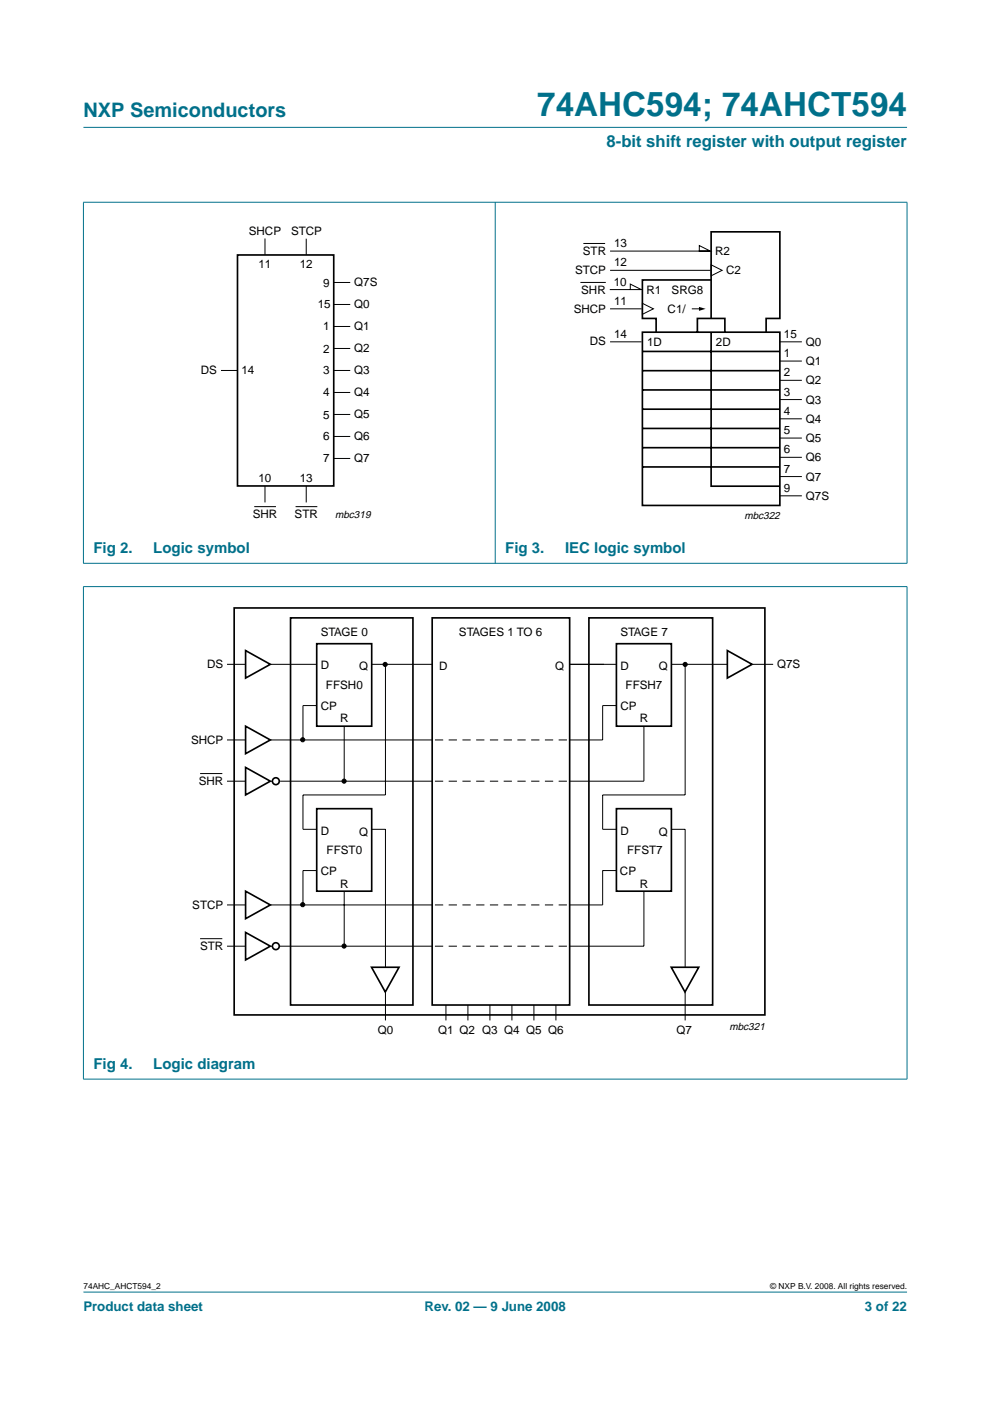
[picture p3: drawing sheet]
<svg xmlns="http://www.w3.org/2000/svg" width="210mm" height="297mm" viewBox="0 0 210 297" stroke-linecap="round" stroke-linejoin="round" font-family="sans-serif">
<g fill="#00708a" stroke="#00708a" stroke-width=".21">
<path d="M17.7 273.9h174.6z"/>
<path d="M17.7 27h174.6z"/>
<path d="M17.7 42.9v76.5z"/>
<path d="M105 42.8v76.7z"/>
<path d="M192.3 42.9v76.5z"/>
<path d="M17.6 42.9h174.8z"/>
<path d="M17.6 119.4h174.8z"/>
<path d="M17.7 124.4v104.4z"/>
<path d="M192.3 124.4v104.4z"/>
<path d="M17.6 124.4h174.8z"/>
<path d="M17.6 228.8h174.8z"/>
</g>
<g fill="none" stroke="#000" stroke-width=".21">
<path d="M56.2 50.6v3.5M64.9 50.6v3.5M70.8 59.9h3.5M123.1 59.9h5.3M123.7 51.6h4.6M129.3 57.3h21.3M129.3 53.2h21.3M148.3 52.1l2.3 1.1h-2.3zM150.8 56.1l2.3 1.2-2.3 1.2zM46.9 78.5h3.5M70.8 64.6h3.5M70.8 69.2h3.5"/>
<path d="M70.8 73.9h3.5M70.8 78.5h3.5M129.3 61.4h6.9M129.3 72.5h6.7M129.3 65.5h6.7M133.6 61.4v-1.2l2.4 1.2M136.2 64.3l2.3 1.2-2.3 1.1zM146.8 65.5h1.7M165.4 72.5h4.6M165.4 76.6h4.6M70.8 83.2h3.5M70.8 87.9h3.5"/>
<path d="M70.8 92.5h3.5M70.8 97.2h3.5M165.4 80.6h4.6M165.4 84.7h4.6M165.4 88.8h4.6M165.4 92.9h4.6M165.4 97h4.6M53.9 107.4h4.6M56.2 103v3.5M62.7 107.4h4.6M64.9 103v3.5M165.4 101h4.6"/>
<path d="M165.4 105.1h4.6M48.1 140.9h4M48.1 156.9h4M57.1 140.9h10M57.1 156.9h34.5M67.1 149.6h-2.9v7.3M73 154v11.6M78.8 140.9h12.8M81.7 140.9v27.6h-17.5v7.3h2.9M92.2 156.9h1.8M95.1 156.9h1.8M98 156.9h1.8"/>
<path d="M101 156.9h1.7M103.9 156.9h1.7M106.8 156.9h1.7M109.7 156.9h1.8M112.6 156.9h1.8M115.5 156.9h1.8M118.4 156.9h1.8M120.8 140.9h9.9M130.7 149.6h-2.9v7.3h-7M136.5 154v11.6h-15.7M142.4 140.9h11.8M145.3 140.9v27.6h-17.5v7.3h2.9"/>
<path d="M159.5 140.9h4.4M42.4 164h4.7M48.1 165.6h4M59.4 165.6h32.2M78.8 175.8h2.9v29.3M92.2 165.6h1.8M95.1 165.6h1.8M98 165.6h1.8M101 165.6h1.7M103.9 165.6h1.7M106.8 165.6h1.7M109.7 165.6h1.8"/>
<path d="M112.6 165.6h1.8M115.5 165.6h1.8M118.4 165.6h1.8M142.4 175.8h2.9v29.3M42.4 199h4.7M48.1 191.9h4M57.1 191.9h34.5M67.1 184.6h-2.9v7.3M73 188.9v11.7M92.2 191.9h1.8M95.1 191.9h1.8M98 191.9h1.8"/>
<path d="M101 191.9h1.7M103.9 191.9h1.7M106.8 191.9h1.7M109.7 191.9h1.8M112.6 191.9h1.8M115.5 191.9h1.8M118.4 191.9h1.8M130.7 184.6h-2.9v7.3h-7M136.5 188.9v11.7h-15.7M48.1 200.6h4M59.2 200.6h32.4M81.7 210.3v6.1"/>
<path d="M92.2 200.6h1.8M94.5 213.1v3.3M95.1 200.6h1.8M98 200.6h1.8M99.2 213.1v3.3M101 200.6h1.7M103.9 213.1v3.3M103.9 200.6h1.7M106.8 200.6h1.7M108.5 213.1v3.3M109.7 200.6h1.8M112.6 200.6h1.8"/>
<path d="M113.2 213.1v3.3M115.5 200.6h1.8M117.9 213.1v3.3M118.4 200.6h1.8M145.3 210.3v6.1"/>
</g>
<g fill="none" stroke="#000" stroke-width=".35">
<path d="M50.4 54.1h20.4v48.9h-20.4zM150.8 59.4h-14.6v8.1h2.9v2.9M136.2 70.4h29.2v36.8h-29.2zM136.2 74.5h29.2M136.2 78.6h29.2M147.9 70.4v-2.9h5.8v2.9M150.8 70.4v32.7h14.6M150.8 67.5v-18.3h14.6v18.3h-3v2.9M136.2 82.7h29.2M136.2 86.8h29.2M136.2 90.8h29.2M136.2 94.9h29.2"/>
<path d="M136.2 99h29.2M49.7 128.9h112.5v86.3h-112.5zM52.1 137.9l5.2 3-5.2 2.9zM61.6 131h26v82.1h-26zM67.1 136.5h11.7v17.5h-11.7zM91.6 131h29.2v82.1h-29.2zM124.9 131h26.2v82.1h-26.2zM130.7 136.5h11.7v17.5h-11.7zM154.2 137.9l5.3 3-5.3 2.9zM52.1 154l5.2 2.9-5.2 2.9zM52.1 162.7l5.2 2.9-5.2 2.9zM67.1 171.5h11.7v17.4h-11.7z"/>
<path d="M130.7 171.5h11.7v17.4h-11.7zM52.1 197.7l5.2 2.9-5.2 2.9zM52.1 189l5.2 2.9-5.2 2.9zM78.8 205.1h5.8l-2.9 5.2zM142.3 205.1h5.8l-2.9 5.2z"/>
<circle cx="58.5" cy="165.6" r=".73"/>
<circle cx="58.5" cy="200.6" r=".73"/>
</g>
<path d="M148.2 65.1l1.4 .4-1.4 .4z" fill="#000"/>
<g fill="#000" stroke="#000" stroke-width=".21">
<circle cx="64.2" cy="156.8" r=".44"/>
<circle cx="81.7" cy="140.9" r=".44"/>
<circle cx="145.3" cy="140.9" r=".44"/>
<circle cx="73" cy="165.6" r=".44"/>
<circle cx="64.2" cy="191.8" r=".44"/>
<circle cx="73" cy="200.6" r=".44"/>
</g>
<text font-size="7.1" fill="#00708a" x="113.9" y="24.7">74AHC594; 74AHCT594</text>
<text font-size="4.2" fill="#00708a" x="17.7" y="24.9">NXP Semiconductors</text>
<text font-size="3.5" fill="#00708a" x="128.6" y="31.1">8-bit shift register with output register</text>
<g font-size="3.2" fill="#00708a">
<text x="19.8" y="117.3">Fig 2.</text>
<text x="32.5" y="117.3">Logic symbol</text>
<text x="107.1" y="117.3">Fig 3.</text>
<text x="119.8" y="117.3">IEC logic symbol</text>
<text x="19.8" y="226.7">Fig 4.</text>
<text x="32.5" y="226.7">Logic diagram</text>
</g>
<g font-size="2.8" fill="#00708a">
<text x="17.7" y="278">Product data sheet</text>
<text x="90" y="278">Rev. 02 — 9 June 2008</text>
<text x="183.4" y="278">3 of 22</text>
</g>
<g font-size="2.5">
<text x="52.8" y="49.8">SHCP</text>
<text x="61.7" y="49.8">STCP</text>
<text x="130.2" y="52.4">13</text>
<text x="54.8" y="56.8">11</text>
<text x="63.6" y="56.8">12</text>
<text x="121.9" y="58.2">STCP</text>
<text x="123.6" y="54.1">STR</text>
<text x="130.2" y="56.5">12</text>
<text x="151.6" y="54.1">R2</text>
<text x="154" y="58.2">C2</text>
<text x="67.4" y="65.3">15</text>
<text x="68.5" y="60.8">9</text>
<text x="75.1" y="60.6">Q7S</text>
<text x="75.1" y="65.3">Q0</text>
<text x="123.2" y="62.2">SHR</text>
<text x="130.1" y="60.6">10</text>
<text x="130.2" y="64.6">11</text>
<text x="137" y="62.2">R1</text>
<text x="142.4" y="62.2">SRG8</text>
<text x="68.5" y="70.1">1</text>
<text x="75.1" y="70">Q1</text>
<text x="121.6" y="66.3">SHCP</text>
<text x="130.2" y="71.6">14</text>
<text x="141.6" y="66.3">C1/</text>
<text x="166.2" y="71.6">15</text>
<text x="68.5" y="74.8">2</text>
<text x="75.1" y="74.6">Q2</text>
<text x="125.1" y="73.2">DS</text>
<text x="137.2" y="73.4">1D</text>
<text x="151.8" y="73.4">2D</text>
<text x="166.2" y="75.7">1</text>
<text x="170.9" y="73.3">Q0</text>
<text x="170.9" y="77.4">Q1</text>
<text x="42.6" y="79.3">DS</text>
<text x="51.2" y="79.3">14</text>
<text x="68.5" y="79.3">3</text>
<text x="75.1" y="79.3">Q3</text>
<text x="75.1" y="84">Q4</text>
<text x="166.2" y="79.8">2</text>
<text x="166.2" y="83.9">3</text>
<text x="170.9" y="81.5">Q2</text>
<text x="68.5" y="84">4</text>
<text x="68.5" y="88.8">5</text>
<text x="75.1" y="88.6">Q5</text>
<text x="166.2" y="88">4</text>
<text x="170.9" y="85.6">Q3</text>
<text x="170.9" y="89.6">Q4</text>
<text x="68.5" y="93.3">6</text>
<text x="75.1" y="93.3">Q6</text>
<text x="166.2" y="92">5</text>
<text x="170.9" y="93.7">Q5</text>
<text x="68.5" y="98">7</text>
<text x="75.1" y="98">Q7</text>
<text x="166.2" y="96.1">6</text>
<text x="166.2" y="100.2">7</text>
<text x="170.9" y="97.8">Q6</text>
<text x="170.9" y="101.9">Q7</text>
<text x="54.8" y="102.2">10</text>
<text x="63.6" y="102.2">13</text>
<text x="166.2" y="104.3">9</text>
<text x="170.9" y="106">Q7S</text>
<text x="53.6" y="109.9">SHR</text>
<text x="62.5" y="109.9">STR</text>
<text x="68" y="134.9">STAGE 0</text>
<text x="97.3" y="134.9">STAGES 1 TO 6</text>
<text x="131.5" y="134.9">STAGE 7</text>
<text x="43.9" y="141.7">DS</text>
<text x="68" y="141.8">D</text>
<text x="76.2" y="142.1">Q</text>
<text x="93.1" y="142.1">D</text>
<text x="117.7" y="142.1">Q</text>
<text x="131.6" y="142.1">D</text>
<text x="139.7" y="142.1">Q</text>
<text x="164.8" y="141.7">Q7S</text>
<text x="69.1" y="146.2">FFSH0</text>
<text x="132.6" y="146.2">FFSH7</text>
<text x="68" y="150.6">CP</text>
<text x="72.1" y="153.1">R</text>
<text x="131.6" y="150.6">CP</text>
<text x="135.7" y="153.2">R</text>
<text x="40.5" y="157.7">SHCP</text>
<text x="42.1" y="166.5">SHR</text>
<text x="68" y="177">D</text>
<text x="76.2" y="177.2">Q</text>
<text x="131.6" y="177">D</text>
<text x="139.7" y="177.2">Q</text>
<text x="68" y="185.6">CP</text>
<text x="69.2" y="181.1">FFST0</text>
<text x="131.4" y="185.5">CP</text>
<text x="133" y="181.1">FFST7</text>
<text x="72.1" y="188.2">R</text>
<text x="135.7" y="188.3">R</text>
<text x="40.8" y="192.7">STCP</text>
<text x="42.4" y="201.5">STR</text>
<text x="80.1" y="219.2">Q0</text>
<text x="92.9" y="219.2">Q1 Q2 Q3 Q4 Q5 Q6</text>
<text x="143.4" y="219.2">Q7</text>
</g>
<g font-size="2.2">
<text x="71" y="109.9">mbc319</text>
<text x="157.8" y="110">mbc322</text>
<text x="154.6" y="218.4">mbc321</text>
</g>
<g font-size="1.8">
<text x="17.7" y="273.4">74AHC_AHCT594_2</text>
<text x="163.3" y="273.4">© NXP B.V. 2008. All rights reserved.</text>
</g>
</svg>
